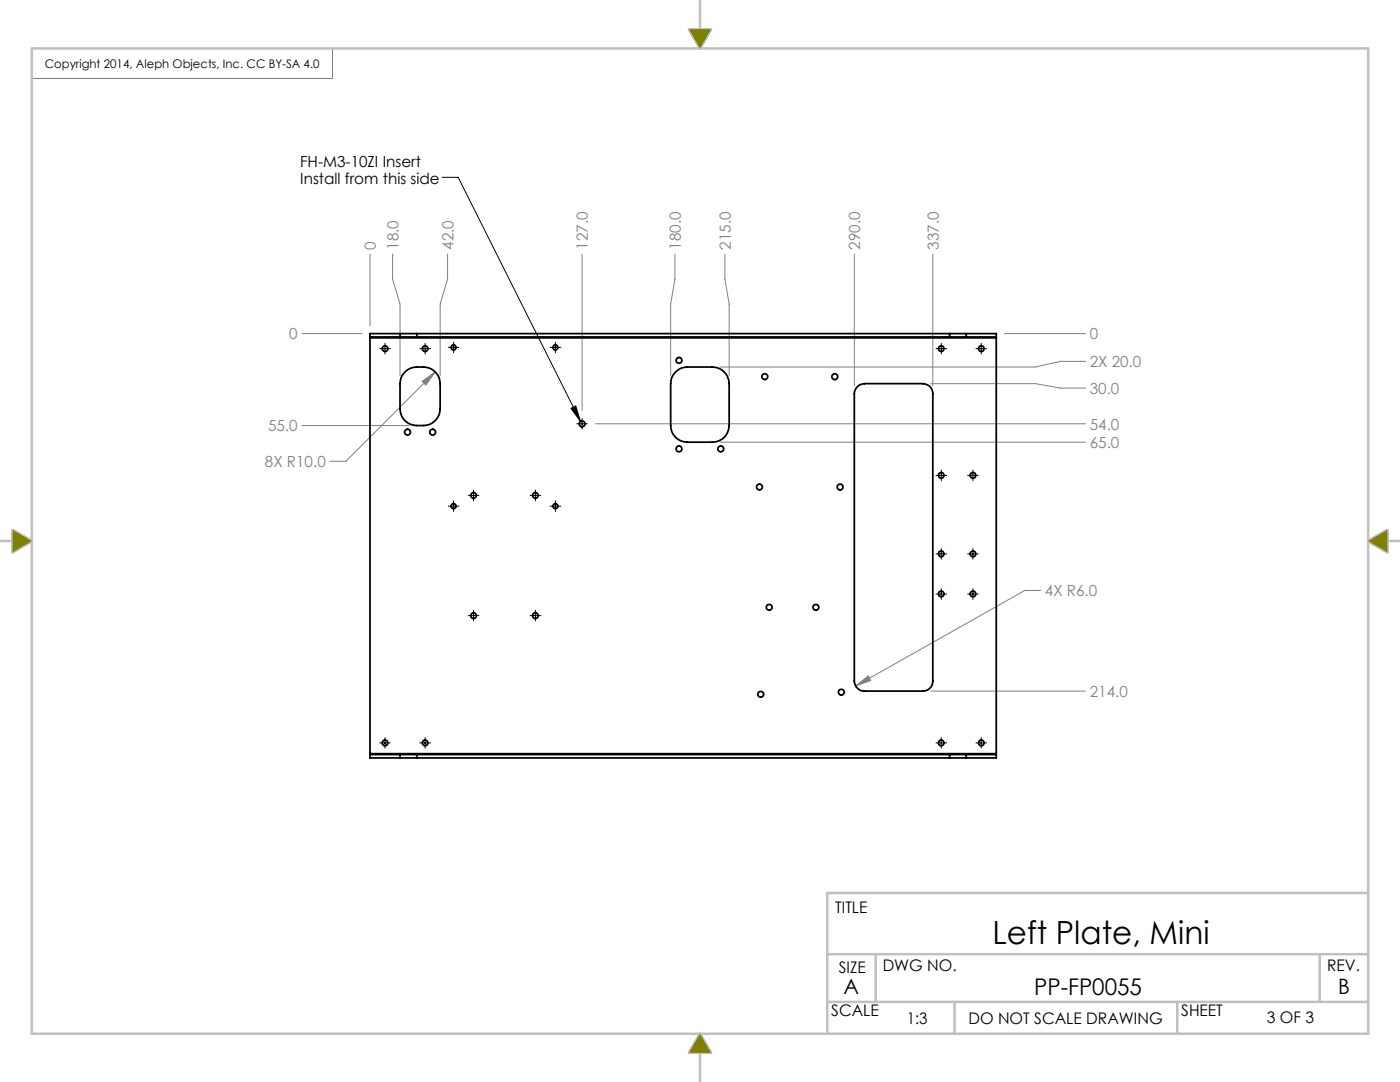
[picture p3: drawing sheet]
<svg xmlns="http://www.w3.org/2000/svg" width="279mm" height="216mm" viewBox="0 0 279 216" stroke-linecap="round" stroke-linejoin="round" font-family="sans-serif">
<path d="M66.4 9.7v6h-60.1" fill="none" stroke="#808080" stroke-width=".2"/>
<g fill="none" stroke="#c0c0c0" stroke-width=".5">
<path d="M139.7 0v5.9M6.3 9.7h266.8v196.6h-266.8zM137.5 5.9h4.4l-2.2 3.8zM0 107.9h2.5M2.5 105.8l3.8 2.1-3.8 2.3zM273.1 107.9l3.8-2.1v4.4zM276.9 107.9h2.5M273.1 178.2h-108v28.1M165.1 199.9h108M165.1 190.4h108M174.8 190.4v9.5M190.5 199.9v6.4"/>
<path d="M234.9 199.9v6.4M263.4 190.4v9.5M139.7 210.1v5.8M139.7 206.3l2.2 3.8h-4.4z"/>
</g>
<path d="M137.5 5.9l2.2 3.8 2.2-3.8zM273 108l3.9-2.2v4.4zM139.7 206.3l2.2 3.8h-4.4zM2.5 105.8l3.8 2.2-3.8 2.2z" fill-rule="evenodd" fill="#808000"/>
<g fill="none" stroke="#000" stroke-width=".2">
<path d="M88.3 35.4h3.1l24.5 48.7M75.8 69.6h2.1M76.8 68.5v2.1M83.8 69.6h2.1M84.8 68.5v2.1M89.5 69.3h2.1M90.5 68.3v2.1M109.8 69.3h2.1M110.8 68.3v2.1M186.8 69.6h2.1M187.9 68.5v2.1M194.8 69.6h2.1"/>
<path d="M195.8 68.5v2.1M90.5 99.9v2.2M93.5 98.8h2.1M94.5 97.8v2.1M105.8 98.8h2.1M106.9 97.8v2.1M110.8 99.9v2.2M113.9 81.5l1-.5 1 3.1zM115.1 84.6h2.1M116.2 83.5v2.1M186.8 94.9h2.1M187.9 93.8v2.1"/>
<path d="M193.1 94.9h2.1M194.2 93.8v2.1M89.5 101h2.1M109.8 101h2.1M186.8 118.5h2.1M186.8 110.5h2.1M187.9 109.5v2.1M187.9 117.5v2.1M193.1 118.5h2.1M193.1 110.5h2.1M194.2 109.5v2.1M194.2 117.5v2.1"/>
<path d="M93.5 122.8h2.1M94.5 121.8v2.1M105.8 122.8h2.1M106.9 121.8v2.1M75.8 148.2h2.1M76.8 147.2v2.1M83.8 148.2h2.1M84.8 147.2v2.1M186.8 148.2h2.1M187.9 147.2v2.1M194.8 148.2h2.1M195.8 147.2v2.1"/>
</g>
<g fill="none" stroke="#808080" stroke-width=".2">
<path d="M73.8 50.7v14.3M78.4 50.7v5l1.4 5v14.3M89.3 50.7v5l-1.5 5v14.3M116.2 50.7v31.2M134.7 50.7v5l-.9 5v14.3M144.7 50.7v5l.8 5v14.3M170.5 50.7v26.3M186.2 50.7v26.3M60.3 66.6h11.9M84.2 76.1l2.7-1.9-1.9 2.6zM86.9 74.2l-17.9 17.8h-3.1M185.8 76.6h20.8l5 .8h5"/>
<path d="M200.4 66.6h16.2M216.6 72.1h-5l-5 1.1h-62.8M60.3 84.9h21.3M118.8 84.6h97.8M143.8 88.2h72.8M207.7 117.8h-3.2l-33.7 19.1M170.8 136.9l2.5-2 .5 .9zM185.8 137.9h30.8"/>
</g>
<path d="M113.9 81.5l1-.5 1 3.1z" fill="#000"/>
<path d="M170.8 136.9l3-1.1-.5-.9zM84.2 76.1l.8 .7 1.9-2.6z" fill="#808080"/>
<g fill="none" stroke="#000" stroke-width=".35">
<path d="M73.8 67.2v.2M73.8 67.4v83M73.8 67.2h6M73.8 67.4h125M79.8 66.6h3.4M79.8 67.2h3.4M79.8 66.6h-6v.6M79.8 66.6v.6M80.8 74.2a5.1 5.1 0 0 1 5.6-.4 3.3 3.3 0 0 1 1.4 2.8v5a3.4 3.4 0 0 1-3.3 3.3 3.9 3.9 0 0 1-4.1-1.5l-.3-.6-.3-1.2v-5a3.1 3.1 0 0 1 1-2.4zM83.2 66.6h106.3M83.2 67.2h106.3M83.2 66.6v.6"/>
<path d="M134.8 74.2a3.1 3.1 0 0 1 2.4-1h5a3.4 3.4 0 0 1 3.3 3.4v8.3a3.3 3.3 0 0 1-3.3 3.3h-5a3.3 3.3 0 0 1-3.4-3.3v-8.3a3.1 3.1 0 0 1 1-2.4zM171.1 77.2l.6-.5 .8-.1h11.7a1.99 1.99 0 0 1 2 2v57.3a1.99 1.99 0 0 1-2 2h-11.7a2.05 2.05 0 0 1-2-2v-57.3l.2-.8zM189.5 66.6h3.3M189.5 67.2h3.3M189.5 66.6v.6M192.8 66.6h6v.6M192.8 66.6v.6M192.8 67.2h6M198.8 67.2v.2M198.8 67.4v83M73.8 150.4v.2M73.8 150.6h6"/>
<path d="M73.8 150.6v.6h6M73.8 150.4h125M79.8 150.6h3.4M79.8 151.2h3.4M79.8 150.6v.6M83.2 150.6h106.3M83.2 151.2h106.3M83.2 150.6v.6M189.5 150.6h3.3M189.5 151.2h3.3M189.5 150.6v.6M192.8 150.6h6"/>
<path d="M192.8 150.6v.6M198.8 150.4v.2M198.8 150.6v.6h-6"/>
<circle cx="76.8" cy="69.6" r=".56"/>
<circle cx="84.9" cy="69.6" r=".56"/>
<circle cx="90.5" cy="69.3" r=".5"/>
<circle cx="110.8" cy="69.3" r=".5"/>
<circle cx="135.5" cy="71.9" r=".58"/>
<circle cx="152.6" cy="75.2" r=".58"/>
<circle cx="166.6" cy="75.2" r=".58"/>
<circle cx="187.8" cy="69.6" r=".56"/>
<circle cx="195.8" cy="69.6" r=".56"/>
<circle cx="81.3" cy="86.2" r=".58"/>
<circle cx="86.4" cy="86.2" r=".58"/>
<circle cx="94.5" cy="98.8" r=".56"/>
<circle cx="106.8" cy="98.8" r=".56"/>
<circle cx="116.2" cy="84.6" r=".58"/>
<circle cx="135.5" cy="89.6" r=".59"/>
<circle cx="143.8" cy="89.6" r=".59"/>
<circle cx="151.6" cy="97.2" r=".58"/>
<circle cx="167.7" cy="97.2" r=".58"/>
<circle cx="187.8" cy="94.9" r=".56"/>
<circle cx="194.2" cy="94.9" r=".56"/>
<circle cx="90.5" cy="101" r=".5"/>
<circle cx="110.8" cy="101" r=".5"/>
<circle cx="187.8" cy="118.5" r=".56"/>
<circle cx="187.8" cy="110.5" r=".56"/>
<circle cx="194.2" cy="118.5" r=".56"/>
<circle cx="194.2" cy="110.5" r=".56"/>
<circle cx="94.5" cy="122.8" r=".57"/>
<circle cx="106.8" cy="122.8" r=".57"/>
<circle cx="151.8" cy="138.5" r=".59"/>
<circle cx="153.5" cy="121.2" r=".59"/>
<circle cx="162.8" cy="121.2" r=".59"/>
<circle cx="167.9" cy="138.1" r=".59"/>
<circle cx="76.8" cy="148.2" r=".56"/>
<circle cx="84.9" cy="148.2" r=".56"/>
<circle cx="187.8" cy="148.2" r=".56"/>
<circle cx="195.8" cy="148.2" r=".56"/>
</g>
<text font-size="6.4" x="198.1" y="188.4">Left Plate, Mini</text>
<text font-size="4.6" x="206.4" y="198.5">PP-FP0055</text>
<g font-size="4.2">
<text x="168.4" y="198.4">A</text>
<text x="267" y="198.4">B</text>
</g>
<g font-size="3.2">
<text x="166.7" y="182.1">TITLE</text>
<text x="167.4" y="194.1">SIZE</text>
<text x="176.2" y="193.8">DWG NO.</text>
<text x="264.9" y="193.8">REV.</text>
<text x="165.9" y="202.8">SCALE</text>
<text x="235.7" y="202.8">SHEET</text>
<text x="181" y="204.4">1:3</text>
<text x="193.3" y="204.3">DO NOT SCALE DRAWING</text>
<text x="252.8" y="204">3 OF 3</text>
</g>
<g font-size="3">
<text x="59.9" y="33.3">FH-M3-10ZI Insert</text>
<text x="59.9" y="36.6">Install from this side</text>
</g>
<g font-size="3" fill="#808080">
<text x="75" y="49.8" transform="rotate(-90 75 49.8)">0</text>
<text x="79.5" y="49.8" transform="rotate(-90 79.5 49.8)">18.0</text>
<text x="90.5" y="49.8" transform="rotate(-90 90.5 49.8)">42.0</text>
<text x="117.3" y="49.8" transform="rotate(-90 117.3 49.8)">127.0</text>
<text x="135.8" y="49.8" transform="rotate(-90 135.8 49.8)">180.0</text>
<text x="145.8" y="49.8" transform="rotate(-90 145.8 49.8)">215.0</text>
<text x="171.7" y="49.8" transform="rotate(-90 171.7 49.8)">290.0</text>
<text x="187.3" y="49.8" transform="rotate(-90 187.3 49.8)">337.0</text>
<text x="57.7" y="67.7">0</text>
<text x="217.5" y="67.7">0</text>
<text x="217.5" y="73.2">2X 20.0</text>
<text x="217.5" y="78.6">30.0</text>
<text x="53.5" y="86">55.0</text>
<text x="217.5" y="85.7">54.0</text>
<text x="217.5" y="89.4">65.0</text>
<text x="52.9" y="93.2">8X R10.0</text>
<text x="208.5" y="119">4X R6.0</text>
<text x="217.5" y="139">214.0</text>
</g>
<text font-size="2.4" x="8.9" y="13.6">Copyright 2014, Aleph Objects, Inc. CC BY-SA 4.0</text>
</svg>
